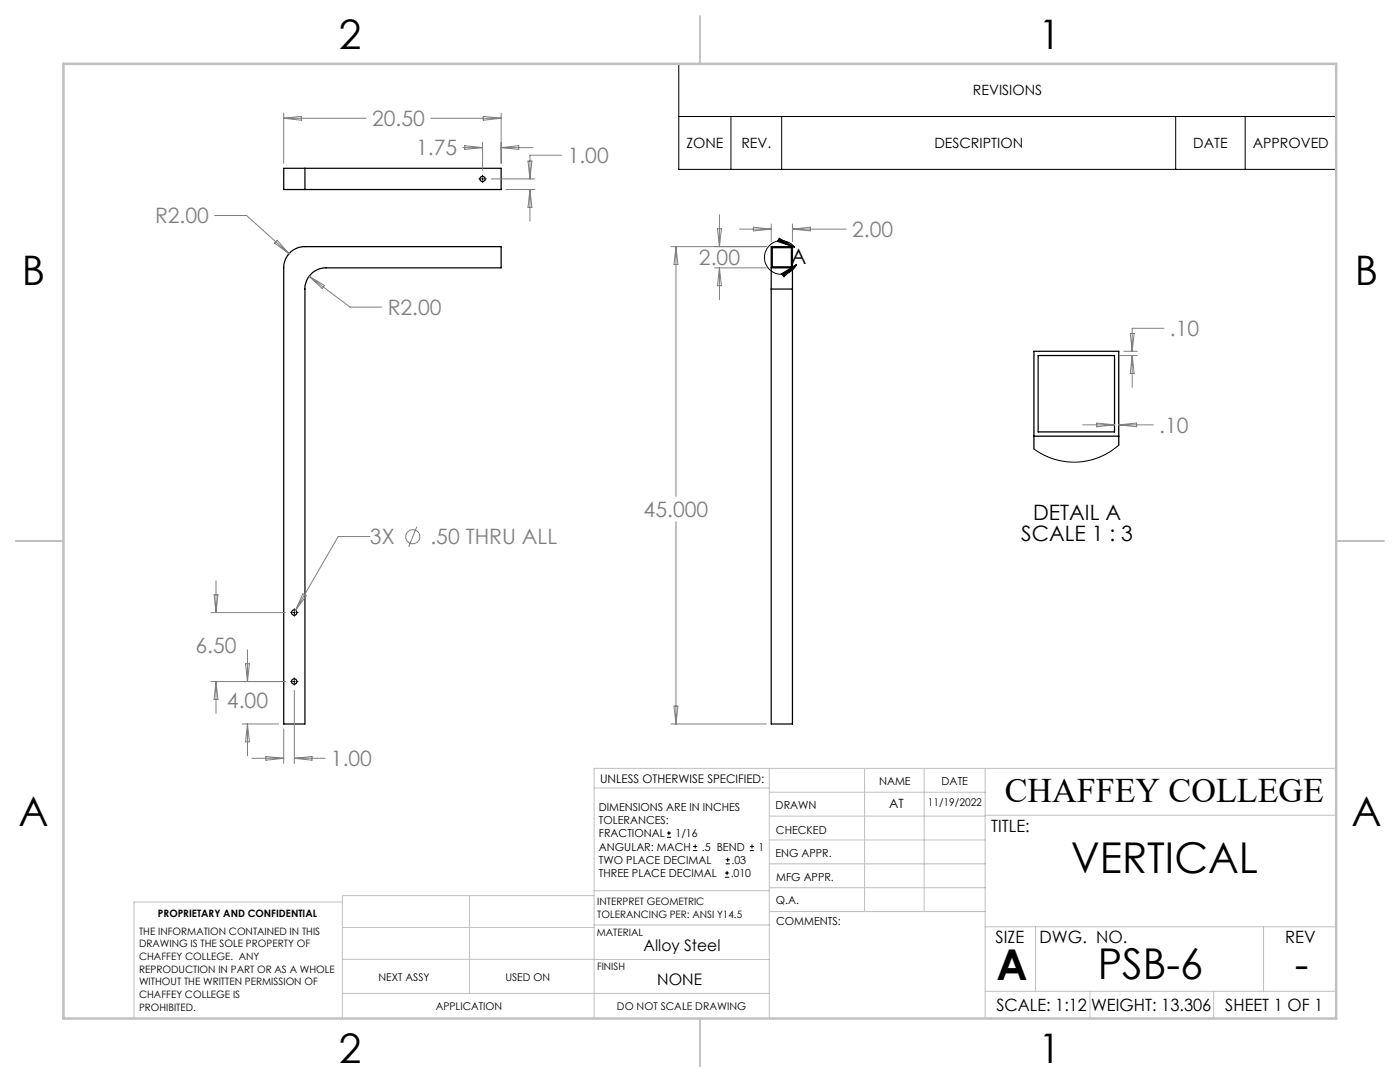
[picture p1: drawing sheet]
<svg xmlns="http://www.w3.org/2000/svg" width="279mm" height="216mm" viewBox="0 0 279 216" stroke-linecap="round" stroke-linejoin="round" font-family="sans-serif">
<g fill="none" stroke="#000" stroke-width=".25">
<path d="M60.9 33.6h-4.3v4.2h4.3M60.9 33.6v4.2M60.9 33.6h39.1v4.2h-39.1M58.1 50.2a4.1 4.1 0 0 1 2.8-1h39.1v4.2h-34.9a4.2 4.2 0 0 0-4.2 4.3v86.8h-4.3v-91.1a4.2 4.2 0 0 1 1.5-3.2zM153.9 53.4v4.3M153.9 53.4v-4.2h4.3v4.2M153.9 53.4h4.3M153.9 57.7v86.8h4.3v-86.8M153.9 57.7h4.3M154.1 49.4h3.8v3.8h-3.8zM158.2 53.4v4.3M207.2 70.9h15.2v15.3h-15.2z"/>
<path d="M206.3 87v2.6M206.3 87h17M206.3 87v-16.9h17v16.9M223.3 87v1.8"/>
<circle cx="96.3" cy="35.7" r=".53"/>
<circle cx="58.7" cy="136" r=".53"/>
<circle cx="58.7" cy="122.2" r=".53"/>
</g>
<g fill="none" stroke="#000" stroke-width=".2">
<path d="M135.5 12.7h131.2v21.1h-131.2zM96.1 35.7h.4M96.3 35.5v.4M135.5 23.2h131.2M145.9 23.2v10.6M156 23.2v10.6M234.6 23.2v10.6M248.5 23.2v10.6M155.5 47.5l3.1 1.9-3.4-1.2zM156 54.6l3-1.9-2.5 2.5zM158.6 49.4a3.4 3.4 0 0 0-5.1-.3 3.4 3.4 0 0 0 .6 5.1 3.4 3.4 0 0 0 4.9-1.5M223.3 88.8l-2 1.5-1.9 1-2.1 .6-2.2 .3-2.3-.1-2.4-.4-2.2-1-1.9-1.1"/>
<path d="M58.5 122.2h.4M58.5 136h.4M58.7 122v.4M58.7 135.8v.4M133.1 167.1h.8M133.1 166.2h.8M133.5 165.8v.9M138.3 169.7h.8M138.3 168.9h.8M138.7 168.5v.8M144.7 175h.8M144.7 174.2h.8"/>
<path d="M144.8 172.4h.9M144.8 171.6h.9M145.1 173.8v.8M145.2 171.1v.9M149.6 169.7h.9M149.6 168.9h.9M150.1 168.5v.8"/>
</g>
<g fill="none" stroke="#808080" stroke-width=".2">
<path d="M56.6 22.6v10M56.6 23.6h16.5M56.6 23.6l3.5-.4v.8zM86 23.6h14M92.4 29.5h3.9M92.7 29.1l3.6 .4-3.6 .3zM96.3 28.4v5.6M96.4 23.2l3.6 .4-3.6 .4zM98 35.7h8.8M100 22.6v10M100 29.5h6.4M100 29.5l3.5-.4v.7z"/>
<path d="M101 37.8h5.8M105.4 32.1h.8l-.4 3.6zM105.8 37.8v6.4M105.8 37.8l.4 3.6h-.8zM112.1 31h-6.3v4.7M42.9 43h6.3l8.5 7.6M55.3 47.9l2.4 2.7-2.9-2.1zM61.7 55.1l8.2 6.2h6.3M61.7 55.1l3.1 1.9-.5 .6zM133.9 49.2h19M134.9 49.2v49.9M134.9 49.2l.4 3.6h-.8z"/>
<path d="M142.6 53.4h10.3M143.2 45.6h.8l-.4 3.6zM143.6 42.9v6.3M143.6 53.4v6.4M143.6 53.4l.4 3.6h-.8zM147.6 45.7h6.3M150.4 45.3l3.5 .4-3.5 .4zM153.9 44.7v3.5M158.2 44.7v3.5M158.2 45.7h10.7M158.2 45.7l3.5-.4v.8zM223.4 70.9h3.6"/>
<path d="M224.3 70.1h2.7M225.6 66.5h.7l-.3 3.6zM226 70.9v6.4M226 70.9l.3 3.6h-.7zM232.3 65.5h-6.3v4.6M216.1 84.8h6.3M218.9 84.4l3.5 .4-3.5 .4zM223.3 84.8h6.9M223.3 84.8l3.5-.4v.8zM42.7 118.7h.8l-.4 3.5zM43.1 115.9v6.3M60.4 118.5l.7 .4-2.1 2.9z"/>
<path d="M73.8 107.1h-6.3l-8.5 14.7M83.2 105.1l-1.6 4M134.9 104.1v40.4M42.1 136h14.9M42.1 122.2h14.9M43.1 136v6.3M43.1 136l.4 3.6h-.8zM49 132.4h.8l-.4 3.6zM49.4 129.6v6.4M58.7 137.7v14.6M48.4 144.5h7.2M49.4 144.5v6.3"/>
<path d="M49.4 144.5l.4 3.5h-.8zM50.3 151.3h6.3M53.1 151l3.5 .3-3.5 .4zM56.6 145.5v6.8M58.7 151.3h6.2M58.7 151.3l3.6-.3v.7zM133.9 144.5h19M134.5 140.9h.8l-.4 3.6z"/>
<circle cx="82.4" cy="107.1" r="1.41"/>
</g>
<path d="M95.9 35.7h-.3M96.3 35.3v-.3M96.3 36.1v.3M96.7 35.7h.3M58.3 122.2h-.3M58.3 136h-.3M58.7 121.8v-.3M58.7 122.6v.3M58.7 135.6v-.4M58.7 136.4v.3M59.2 122.2h.3M59.2 136h.3" fill="none" stroke="#000" stroke-width=".2" stroke-dasharray="15.2 1.3 1.3 1.3"/>
<g fill="none" stroke="#c0c0c0" stroke-width=".2">
<path d="M118.6 157.2h34.9M153.5 153.3v49.9M153.5 158.1h43.1M172.5 153.3v28.6M184.4 153.3v28.6M196.6 153.3v49.9M266.7 153.3h-148.1v49.9M68.3 180h-41.6v23.2M93.7 178.7v19.5M118.6 178.7h-50.3v24.5M118.6 177.7h35M153.5 167.6h43.1"/>
<path d="M153.5 162.8h43.1M153.5 172.4h43.1M153.5 177.1h43.1M196.6 162.7h70.1M68.3 198.2h85.2M68.3 191.4l85.2 .1M68.3 185.1h50.3M118.6 184.6h35M153.6 181.9h43M196.6 197.8h70.1M196.6 184.9h70.1M206.7 184.9v12.9"/>
<path d="M217.5 197.8v5.4M242.2 197.8v5.4M252.2 184.9v12.9"/>
</g>
<path d="M139.7 3.2v9.5M3.1 107.9h9.6M266.7 107.9h9.5M139.7 203.2v9.6" fill="none" stroke="#c0c0c0" stroke-width=".25"/>
<path d="M12.7 12.7h254v190.5h-254z" fill="none" stroke="#c0c0c0" stroke-width=".5"/>
<path d="M155.5 47.5l3.1 1.9-3.4-1.2zM156 54.6l3-1.9-2.5 2.5z" fill="#000"/>
<g font-size="8.5">
<text x="213.7" y="174.2">VERTICAL</text>
<text x="198.9" y="195.5">A</text>
<text x="219.1" y="195.4">PSB-6</text>
<text x="258.4" y="195.4">-</text>
</g>
<g font-size="8.1">
<text x="67.6" y="9.7">2</text>
<text x="207.3" y="9.7">1</text>
<text x="4.4" y="57">B</text>
<text x="270.4" y="57">B</text>
<text x="3.7" y="164.9">A</text>
<text x="269.7" y="164.9">A</text>
<text x="67.6" y="212.2">2</text>
<text x="207.3" y="212.2">1</text>
</g>
<text font-size="6.9" x="200.5" y="160.1">CHAFFEY COLLEGE</text>
<g font-size="4.2" fill="#808080">
<text x="74.3" y="25.2">20.50</text>
<text x="83" y="31">1.75</text>
<text x="113.3" y="32.6">1.00</text>
<text x="30.9" y="44.6">R2.00</text>
<text x="170.1" y="47.3">2.00</text>
<text x="139.5" y="52.9">2.00</text>
<text x="77.4" y="62.8">R2.00</text>
<text x="233.5" y="67.1">.10</text>
<text x="231.4" y="86.4">.10</text>
<text x="128.5" y="103.2">45.000</text>
<text x="73.8" y="108.6">3X</text>
<text x="85.9" y="108.6">.50 THRU ALL</text>
<text x="39" y="130.3">6.50</text>
<text x="45.3" y="141.2">4.00</text>
<text x="66" y="152.9">1.00</text>
</g>
<g font-size="4.2">
<text x="157.8" y="52.6">A</text>
<text x="206.2" y="103.9">DETAIL A</text>
<text x="203.8" y="108">SCALE 1 : 3</text>
</g>
<g font-size="3.4">
<text x="197.8" y="166">TITLE:</text>
<text x="198.7" y="188.1">SIZE</text>
<text x="207.5" y="188.1">DWG. NO.</text>
<text x="256.5" y="188.2">REV</text>
<text x="198.8" y="201.7">SCALE: 1:12</text>
<text x="217.7" y="201.8">WEIGHT: 13.306</text>
<text x="244.5" y="201.7">SHEET 1 OF 1</text>
</g>
<g font-size="3.2">
<text x="128.5" y="189.8">Alloy Steel</text>
<text x="131.2" y="196.6">NONE</text>
</g>
<g font-size="2.8">
<text x="194.2" y="19">REVISIONS</text>
<text x="137" y="29.6">ZONE</text>
<text x="148" y="29.6">REV.</text>
<text x="186.5" y="29.6">DESCRIPTION</text>
<text x="238.1" y="29.6">DATE</text>
<text x="250" y="29.6">APPROVED</text>
</g>
<text font-size="2.5" x="177.5" y="161.3">AT</text>
<text font-size="2.4" x="119.8" y="156.2">UNLESS OTHERWISE SPECIFIED:</text>
<g font-size="2.2">
<text x="119.5" y="161.8">DIMENSIONS ARE IN INCHES</text>
<text x="154.8" y="161.4">DRAWN</text>
<text x="175.4" y="156.6">NAME</text>
<text x="187.9" y="156.7">DATE</text>
<text x="119.5" y="164.4">TOLERANCES:</text>
<text x="119.5" y="167.1">FRACTIONAL</text>
<text x="134.8" y="167.1">1/16</text>
<text x="154.9" y="166.3">CHECKED</text>
<text x="119.5" y="172.4">TWO PLACE DECIMAL</text>
<text x="119.5" y="169.7">ANGULAR: MACH</text>
<text x="140.1" y="169.7">.5 BEND</text>
<text x="146" y="172.4">.03</text>
<text x="151.4" y="169.7">1</text>
<text x="154.8" y="171">ENG APPR.</text>
<text x="119.5" y="175">THREE PLACE DECIMAL</text>
<text x="145.8" y="175">.010</text>
<text x="154.9" y="175.7">MFG APPR.</text>
<text x="154.9" y="180.4">Q.A.</text>
<text x="154.9" y="184.6">COMMENTS:</text>
</g>
<g font-size="2.1">
<text x="185.2" y="160.7">11/19/2022</text>
<text x="75.5" y="195.7">NEXT ASSY</text>
<text x="100.9" y="195.7">USED ON</text>
<text x="86.9" y="201.5">APPLICATION</text>
<text x="123.1" y="201.6">DO NOT SCALE DRAWING</text>
</g>
<g font-size="2">
<text x="31.5" y="182.9">PROPRIETARY AND CONFIDENTIAL</text>
<text x="119.2" y="180.6">INTERPRET GEOMETRIC</text>
<text x="119.2" y="183.1">TOLERANCING PER: ANSI Y14.5</text>
<text x="27.8" y="186.5">THE INFORMATION CONTAINED IN THIS</text>
<text x="27.8" y="189">DRAWING IS THE SOLE PROPERTY OF</text>
<text x="27.8" y="191.6">CHAFFEY COLLEGE. ANY</text>
<text x="119.1" y="186.7">MATERIAL</text>
<text x="27.8" y="194.1">REPRODUCTION IN PART OR AS A WHOLE</text>
<text x="27.8" y="196.6">WITHOUT THE WRITTEN PERMISSION OF</text>
<text x="119.1" y="193.5">FINISH</text>
<text x="27.8" y="199.1">CHAFFEY COLLEGE IS</text>
<text x="27.8" y="201.7">PROHIBITED.</text>
</g>
</svg>
